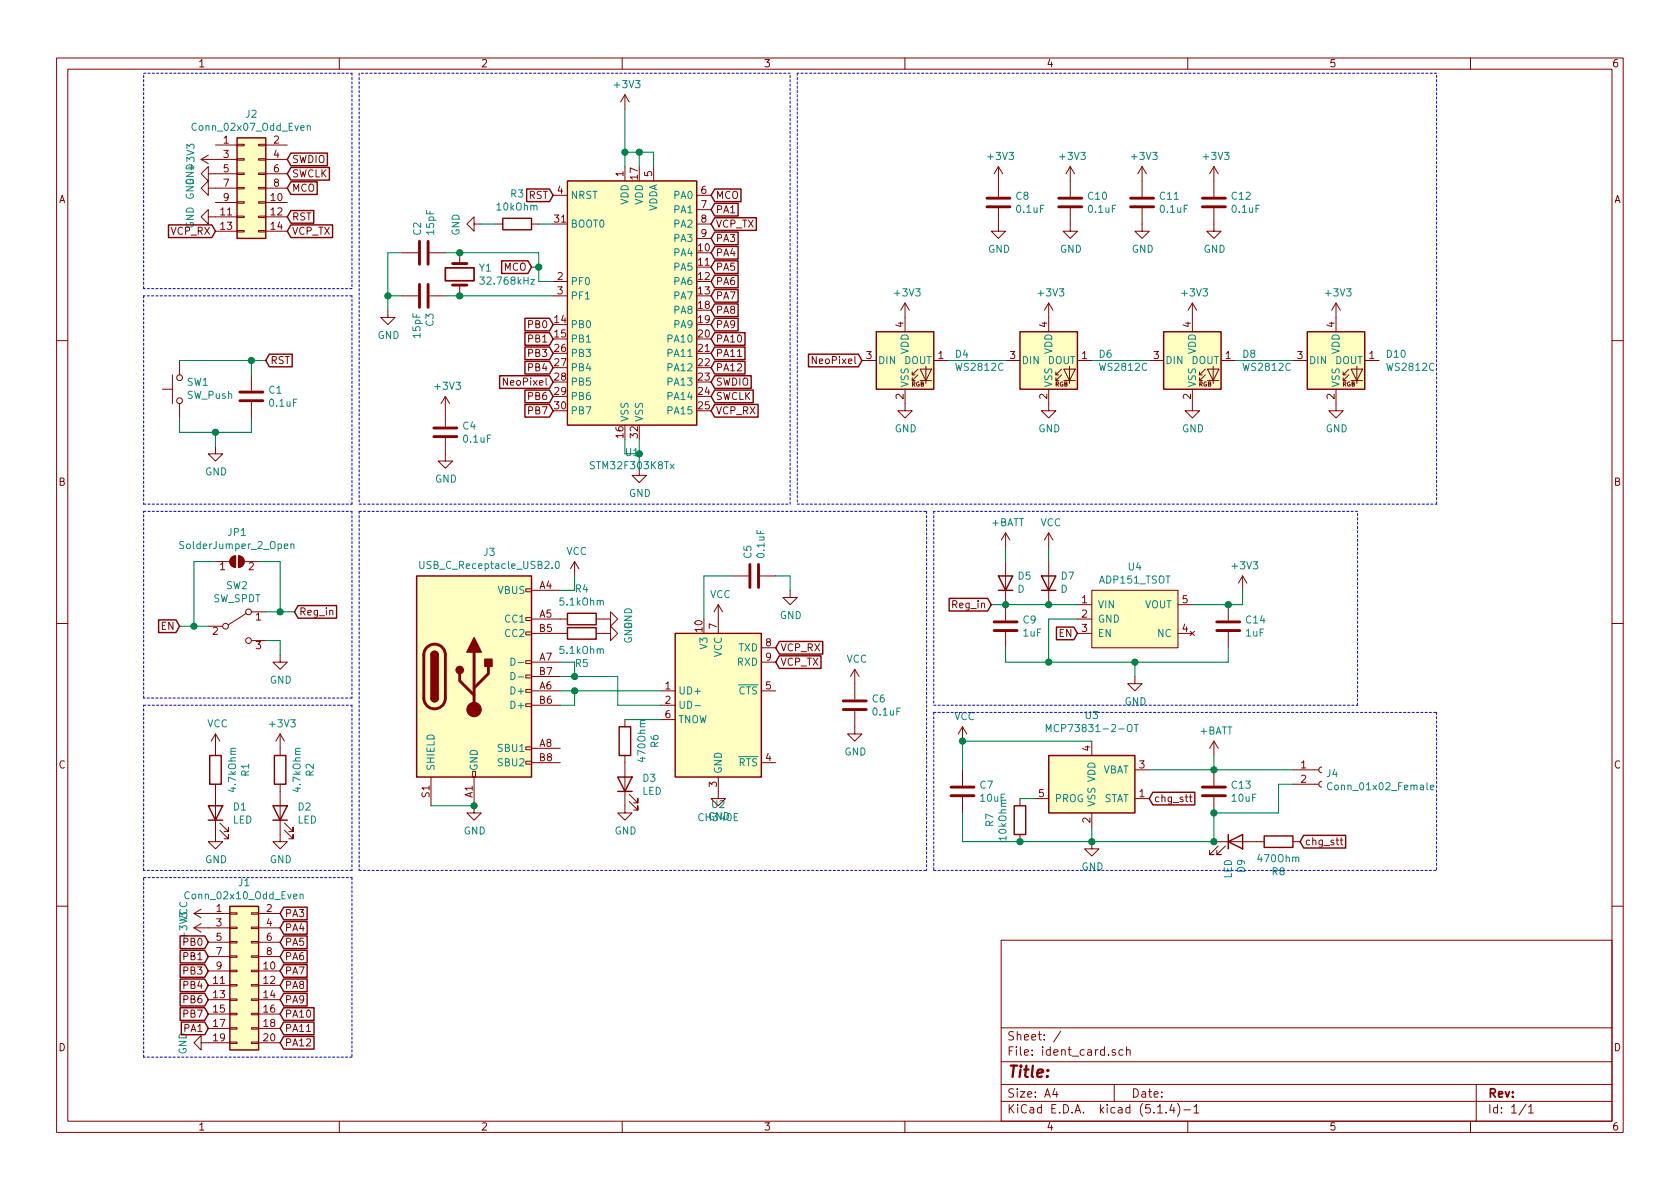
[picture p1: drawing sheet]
EESchema Schematic File Version 4
EELAYER 30 0
EELAYER END
$Descr A4 11693 8268
encoding utf-8
Sheet 1 1
Title ""
Date ""
Rev ""
Comp ""
Comment1 ""
Comment2 ""
Comment3 ""
Comment4 ""
$EndDescr
$Comp
L MCU_ST_STM32F3:STM32F303K8Tx U1
U 1 1
P 4450 2050
F 0 "U1" H 4400 961 50  0000 C CNN
F 1 "STM32F303K8Tx" H 4400 870 50  0000 C CNN
F 2 "Package_QFP:LQFP-32_7x7mm_P0.8mm" H 3950 1150 50  0001 R CNN
F 3 "http://www.st.com/st-web-ui/static/active/en/resource/technical/document/datasheet/DM00092070.pdf" H 4450 2050 50  0001 C CNN
	1    4450 2050
	1    0    0    -1  
$EndComp
Wire Wire Line
	4350 3050 4350 3150
Wire Wire Line
	4350 3150 4450 3150
Wire Wire Line
	4450 3150 4450 3050
Wire Wire Line
	4450 3150 4450 3250
Connection ~ 4450 3150
$Comp
L power:GND #PWR024
U 1 1
P 4450 3250
F 0 "#PWR024" H 4450 3000 50  0001 C CNN
F 1 "GND" H 4455 3077 50  0000 C CNN
F 2 "" H 4450 3250 50  0001 C CNN
F 3 "" H 4450 3250 50  0001 C CNN
	1    4450 3250
	1    0    0    -1  
$EndComp
$Comp
L Device:Crystal Y1
U 1 1
P 3200 1900
F 0 "Y1" V 3154 2031 50  0000 L CNN
F 1 "32.768kHz" V 3245 2031 50  0000 L CNN
F 2 "Crystal_additional:Crystal_SMD_SeikoEpson_FC135-2Pin_3.2x1.5mm" H 3200 1900 50  0001 C CNN
F 3 "~" H 3200 1900 50  0001 C CNN
	1    3200 1900
	0    1    1    0   
$EndComp
Wire Wire Line
	3850 1950 3750 1950
Wire Wire Line
	3750 1950 3750 1850
$Comp
L Device:C C3
U 1 1
P 2950 2050
F 0 "C3" H 3065 2096 50  0000 L CNN
F 1 "15pF" H 3065 2005 50  0000 L CNN
F 2 "Capacitor_SMD:C_0603_1608Metric" H 2988 1900 50  0001 C CNN
F 3 "~" H 2950 2050 50  0001 C CNN
	1    2950 2050
	0    1    1    0   
$EndComp
$Comp
L Device:C C2
U 1 1
P 2950 1750
F 0 "C2" H 3065 1796 50  0000 L CNN
F 1 "15pF" H 3065 1705 50  0000 L CNN
F 2 "Capacitor_SMD:C_0603_1608Metric" H 2988 1600 50  0001 C CNN
F 3 "~" H 2950 1750 50  0001 C CNN
	1    2950 1750
	0    -1   -1   0   
$EndComp
$Comp
L power:GND #PWR014
U 1 1
P 2700 2150
F 0 "#PWR014" H 2700 1900 50  0001 C CNN
F 1 "GND" H 2705 1977 50  0000 C CNN
F 2 "" H 2700 2150 50  0001 C CNN
F 3 "" H 2700 2150 50  0001 C CNN
	1    2700 2150
	1    0    0    -1  
$EndComp
Wire Wire Line
	3100 1750 3200 1750
Wire Wire Line
	2800 1750 2700 1750
Wire Wire Line
	2700 1750 2700 2050
Wire Wire Line
	2700 2050 2800 2050
Wire Wire Line
	2700 2050 2700 2150
Connection ~ 2700 2050
Connection ~ 3200 1750
Connection ~ 3200 2050
Wire Wire Line
	3200 2050 3100 2050
Wire Wire Line
	3200 2050 3850 2050
Wire Wire Line
	3200 1750 3750 1750
Wire Wire Line
	4350 1150 4350 1050
Wire Wire Line
	4350 1050 4450 1050
Wire Wire Line
	4450 1050 4450 1150
Wire Wire Line
	4550 1150 4550 1050
Wire Wire Line
	4550 1050 4450 1050
Connection ~ 4450 1050
Connection ~ 4350 1050
Wire Wire Line
	4350 750  4350 1050
$Comp
L power:+3V3 #PWR022
U 1 1
P 4350 750
F 0 "#PWR022" H 4350 600 50  0001 C CNN
F 1 "+3V3" H 4365 923 50  0000 C CNN
F 2 "" H 4350 750 50  0001 C CNN
F 3 "" H 4350 750 50  0001 C CNN
	1    4350 750 
	1    0    0    -1  
$EndComp
$Comp
L Device:R R3
U 1 1
P 3600 1550
F 0 "R3" V 3807 1550 50  0000 C CNN
F 1 "10kOhm" V 3716 1550 50  0000 C CNN
F 2 "Resistor_SMD:R_0603_1608Metric" V 3530 1550 50  0001 C CNN
F 3 "~" H 3600 1550 50  0001 C CNN
	1    3600 1550
	0    -1   -1   0   
$EndComp
Wire Wire Line
	3850 1550 3750 1550
$Comp
L power:GND #PWR018
U 1 1
P 3350 1550
F 0 "#PWR018" H 3350 1300 50  0001 C CNN
F 1 "GND" H 3355 1377 50  0000 C CNN
F 2 "" H 3350 1550 50  0001 C CNN
F 3 "" H 3350 1550 50  0001 C CNN
	1    3350 1550
	0    1    1    0   
$EndComp
Wire Wire Line
	3450 1550 3350 1550
Text GLabel 3850 1350 0    50   Input ~ 0
RST
Text GLabel 3700 1850 0    50   Input ~ 0
MCO
Text GLabel 4950 1350 2    50   Input ~ 0
MCO
Wire Wire Line
	3750 1850 3700 1850
Connection ~ 3750 1850
Wire Wire Line
	3750 1850 3750 1750
Text GLabel 4950 1550 2    50   Input ~ 0
VCP_TX
Text GLabel 4950 2850 2    50   Input ~ 0
VCP_RX
Text GLabel 4950 2650 2    50   Input ~ 0
SWDIO
Text GLabel 4950 2750 2    50   Input ~ 0
SWCLK
Text GLabel 3850 2650 0    50   Input ~ 0
NeoPixel
$Comp
L LED_additional:WS2812C D4
U 1 1
P 6300 2500
F 0 "D4" H 6644 2546 50  0000 L CNN
F 1 "WS2812C" H 6644 2455 50  0000 L CNN
F 2 "LED_additional:LED_2020Metric_WS2812C_2.0x2.0mm_P1.0mm" H 6350 2200 50  0001 L TNN
F 3 "https://cdn-shop.adafruit.com/datasheets/WS2812B.pdf" H 6400 2125 50  0001 L TNN
	1    6300 2500
	1    0    0    -1  
$EndComp
$Comp
L LED_additional:WS2812C D6
U 1 1
P 7300 2500
F 0 "D6" H 7644 2546 50  0000 L CNN
F 1 "WS2812C" H 7644 2455 50  0000 L CNN
F 2 "LED_additional:LED_2020Metric_WS2812C_2.0x2.0mm_P1.0mm" H 7350 2200 50  0001 L TNN
F 3 "https://cdn-shop.adafruit.com/datasheets/WS2812B.pdf" H 7400 2125 50  0001 L TNN
	1    7300 2500
	1    0    0    -1  
$EndComp
$Comp
L LED_additional:WS2812C D8
U 1 1
P 8300 2500
F 0 "D8" H 8644 2546 50  0000 L CNN
F 1 "WS2812C" H 8644 2455 50  0000 L CNN
F 2 "LED_additional:LED_2020Metric_WS2812C_2.0x2.0mm_P1.0mm" H 8350 2200 50  0001 L TNN
F 3 "https://cdn-shop.adafruit.com/datasheets/WS2812B.pdf" H 8400 2125 50  0001 L TNN
	1    8300 2500
	1    0    0    -1  
$EndComp
$Comp
L LED_additional:WS2812C D10
U 1 1
P 9300 2500
F 0 "D10" H 9644 2546 50  0000 L CNN
F 1 "WS2812C" H 9644 2455 50  0000 L CNN
F 2 "LED_additional:LED_2020Metric_WS2812C_2.0x2.0mm_P1.0mm" H 9350 2200 50  0001 L TNN
F 3 "https://cdn-shop.adafruit.com/datasheets/WS2812B.pdf" H 9400 2125 50  0001 L TNN
	1    9300 2500
	1    0    0    -1  
$EndComp
Wire Wire Line
	6600 2500 7000 2500
Wire Wire Line
	7600 2500 8000 2500
Wire Wire Line
	8600 2500 9000 2500
Text GLabel 6000 2500 0    50   Input ~ 0
NeoPixel
$Comp
L power:GND #PWR031
U 1 1
P 6300 2800
F 0 "#PWR031" H 6300 2550 50  0001 C CNN
F 1 "GND" H 6305 2627 50  0000 C CNN
F 2 "" H 6300 2800 50  0001 C CNN
F 3 "" H 6300 2800 50  0001 C CNN
	1    6300 2800
	1    0    0    -1  
$EndComp
$Comp
L power:GND #PWR037
U 1 1
P 7300 2800
F 0 "#PWR037" H 7300 2550 50  0001 C CNN
F 1 "GND" H 7305 2627 50  0000 C CNN
F 2 "" H 7300 2800 50  0001 C CNN
F 3 "" H 7300 2800 50  0001 C CNN
	1    7300 2800
	1    0    0    -1  
$EndComp
$Comp
L power:GND #PWR046
U 1 1
P 8300 2800
F 0 "#PWR046" H 8300 2550 50  0001 C CNN
F 1 "GND" H 8305 2627 50  0000 C CNN
F 2 "" H 8300 2800 50  0001 C CNN
F 3 "" H 8300 2800 50  0001 C CNN
	1    8300 2800
	1    0    0    -1  
$EndComp
$Comp
L power:GND #PWR052
U 1 1
P 9300 2800
F 0 "#PWR052" H 9300 2550 50  0001 C CNN
F 1 "GND" H 9305 2627 50  0000 C CNN
F 2 "" H 9300 2800 50  0001 C CNN
F 3 "" H 9300 2800 50  0001 C CNN
	1    9300 2800
	1    0    0    -1  
$EndComp
$Comp
L power:+3V3 #PWR030
U 1 1
P 6300 2200
F 0 "#PWR030" H 6300 2050 50  0001 C CNN
F 1 "+3V3" H 6315 2373 50  0000 C CNN
F 2 "" H 6300 2200 50  0001 C CNN
F 3 "" H 6300 2200 50  0001 C CNN
	1    6300 2200
	1    0    0    -1  
$EndComp
$Comp
L power:+3V3 #PWR036
U 1 1
P 7300 2200
F 0 "#PWR036" H 7300 2050 50  0001 C CNN
F 1 "+3V3" H 7315 2373 50  0000 C CNN
F 2 "" H 7300 2200 50  0001 C CNN
F 3 "" H 7300 2200 50  0001 C CNN
	1    7300 2200
	1    0    0    -1  
$EndComp
$Comp
L power:+3V3 #PWR045
U 1 1
P 8300 2200
F 0 "#PWR045" H 8300 2050 50  0001 C CNN
F 1 "+3V3" H 8315 2373 50  0000 C CNN
F 2 "" H 8300 2200 50  0001 C CNN
F 3 "" H 8300 2200 50  0001 C CNN
	1    8300 2200
	1    0    0    -1  
$EndComp
$Comp
L power:+3V3 #PWR051
U 1 1
P 9300 2200
F 0 "#PWR051" H 9300 2050 50  0001 C CNN
F 1 "+3V3" H 9315 2373 50  0000 C CNN
F 2 "" H 9300 2200 50  0001 C CNN
F 3 "" H 9300 2200 50  0001 C CNN
	1    9300 2200
	1    0    0    -1  
$EndComp
$Comp
L Connector_Generic:Conn_02x07_Odd_Even J2
U 1 1
P 1700 1300
F 0 "J2" H 1750 1817 50  0000 C CNN
F 1 "Conn_02x07_Odd_Even" H 1750 1726 50  0000 C CNN
F 2 "Connector_PinHeader_1.27mm:PinHeader_2x07_P1.27mm_Vertical_SMD" H 1700 1300 50  0001 C CNN
F 3 "~" H 1700 1300 50  0001 C CNN
	1    1700 1300
	1    0    0    -1  
$EndComp
$Comp
L power:+3V3 #PWR04
U 1 1
P 1500 1100
F 0 "#PWR04" H 1500 950 50  0001 C CNN
F 1 "+3V3" H 1515 1273 50  0000 C CNN
F 2 "" H 1500 1100 50  0001 C CNN
F 3 "" H 1500 1100 50  0001 C CNN
	1    1500 1100
	0    -1   -1   0   
$EndComp
$Comp
L power:GND #PWR05
U 1 1
P 1500 1200
F 0 "#PWR05" H 1500 950 50  0001 C CNN
F 1 "GND" H 1505 1027 50  0000 C CNN
F 2 "" H 1500 1200 50  0001 C CNN
F 3 "" H 1500 1200 50  0001 C CNN
	1    1500 1200
	0    1    1    0   
$EndComp
Text GLabel 2000 1500 2    50   Input ~ 0
RST
Text GLabel 2000 1300 2    50   Input ~ 0
MCO
Text GLabel 2000 1600 2    50   Input ~ 0
VCP_TX
Text GLabel 1500 1600 0    50   Input ~ 0
VCP_RX
Text GLabel 2000 1100 2    50   Input ~ 0
SWDIO
Text GLabel 2000 1200 2    50   Input ~ 0
SWCLK
$Comp
L power:GND #PWR06
U 1 1
P 1500 1300
F 0 "#PWR06" H 1500 1050 50  0001 C CNN
F 1 "GND" H 1505 1127 50  0000 C CNN
F 2 "" H 1500 1300 50  0001 C CNN
F 3 "" H 1500 1300 50  0001 C CNN
	1    1500 1300
	0    1    1    0   
$EndComp
$Comp
L power:GND #PWR07
U 1 1
P 1500 1500
F 0 "#PWR07" H 1500 1250 50  0001 C CNN
F 1 "GND" H 1505 1327 50  0000 C CNN
F 2 "" H 1500 1500 50  0001 C CNN
F 3 "" H 1500 1500 50  0001 C CNN
	1    1500 1500
	0    1    1    0   
$EndComp
$Comp
L Switch:SW_Push SW1
U 1 1
P 1250 2700
F 0 "SW1" V 1296 2652 50  0000 R CNN
F 1 "SW_Push" V 1205 2652 50  0000 R CNN
F 2 "Button_Switch_additional:TVAF06-A020B-R" H 1250 2900 50  0001 C CNN
F 3 "~" H 1250 2900 50  0001 C CNN
	1    1250 2700
	0    -1   -1   0   
$EndComp
$Comp
L Device:C C1
U 1 1
P 1750 2750
F 0 "C1" H 1865 2796 50  0000 L CNN
F 1 "0.1uF" H 1865 2705 50  0000 L CNN
F 2 "Capacitor_SMD:C_0603_1608Metric" H 1788 2600 50  0001 C CNN
F 3 "~" H 1750 2750 50  0001 C CNN
	1    1750 2750
	1    0    0    -1  
$EndComp
Wire Wire Line
	1250 2900 1250 3000
Wire Wire Line
	1250 3000 1500 3000
Wire Wire Line
	1750 3000 1750 2900
Wire Wire Line
	1500 3000 1500 3100
Connection ~ 1500 3000
Wire Wire Line
	1500 3000 1750 3000
Wire Wire Line
	1750 2600 1750 2500
$Comp
L power:GND #PWR08
U 1 1
P 1500 3100
F 0 "#PWR08" H 1500 2850 50  0001 C CNN
F 1 "GND" H 1505 2927 50  0000 C CNN
F 2 "" H 1500 3100 50  0001 C CNN
F 3 "" H 1500 3100 50  0001 C CNN
	1    1500 3100
	1    0    0    -1  
$EndComp
Text GLabel 1850 2500 2    50   Input ~ 0
RST
Wire Wire Line
	1850 2500 1750 2500
Connection ~ 1750 2500
Wire Wire Line
	1250 2500 1750 2500
$Comp
L Device:C C4
U 1 1
P 3100 3000
F 0 "C4" H 3215 3046 50  0000 L CNN
F 1 "0.1uF" H 3215 2955 50  0000 L CNN
F 2 "Capacitor_SMD:C_0603_1608Metric" H 3138 2850 50  0001 C CNN
F 3 "~" H 3100 3000 50  0001 C CNN
	1    3100 3000
	1    0    0    -1  
$EndComp
$Comp
L power:+3V3 #PWR015
U 1 1
P 3100 2850
F 0 "#PWR015" H 3100 2700 50  0001 C CNN
F 1 "+3V3" H 3115 3023 50  0000 C CNN
F 2 "" H 3100 2850 50  0001 C CNN
F 3 "" H 3100 2850 50  0001 C CNN
	1    3100 2850
	1    0    0    -1  
$EndComp
$Comp
L power:GND #PWR016
U 1 1
P 3100 3150
F 0 "#PWR016" H 3100 2900 50  0001 C CNN
F 1 "GND" H 3105 2977 50  0000 C CNN
F 2 "" H 3100 3150 50  0001 C CNN
F 3 "" H 3100 3150 50  0001 C CNN
	1    3100 3150
	1    0    0    -1  
$EndComp
$Comp
L Device:C C8
U 1 1
P 6950 1400
F 0 "C8" H 7065 1446 50  0000 L CNN
F 1 "0.1uF" H 7065 1355 50  0000 L CNN
F 2 "Capacitor_SMD:C_0603_1608Metric" H 6988 1250 50  0001 C CNN
F 3 "~" H 6950 1400 50  0001 C CNN
	1    6950 1400
	1    0    0    -1  
$EndComp
$Comp
L power:+3V3 #PWR033
U 1 1
P 6950 1250
F 0 "#PWR033" H 6950 1100 50  0001 C CNN
F 1 "+3V3" H 6965 1423 50  0000 C CNN
F 2 "" H 6950 1250 50  0001 C CNN
F 3 "" H 6950 1250 50  0001 C CNN
	1    6950 1250
	1    0    0    -1  
$EndComp
$Comp
L power:GND #PWR034
U 1 1
P 6950 1550
F 0 "#PWR034" H 6950 1300 50  0001 C CNN
F 1 "GND" H 6955 1377 50  0000 C CNN
F 2 "" H 6950 1550 50  0001 C CNN
F 3 "" H 6950 1550 50  0001 C CNN
	1    6950 1550
	1    0    0    -1  
$EndComp
$Comp
L Device:C C10
U 1 1
P 7450 1400
F 0 "C10" H 7565 1446 50  0000 L CNN
F 1 "0.1uF" H 7565 1355 50  0000 L CNN
F 2 "Capacitor_SMD:C_0603_1608Metric" H 7488 1250 50  0001 C CNN
F 3 "~" H 7450 1400 50  0001 C CNN
	1    7450 1400
	1    0    0    -1  
$EndComp
$Comp
L power:+3V3 #PWR039
U 1 1
P 7450 1250
F 0 "#PWR039" H 7450 1100 50  0001 C CNN
F 1 "+3V3" H 7465 1423 50  0000 C CNN
F 2 "" H 7450 1250 50  0001 C CNN
F 3 "" H 7450 1250 50  0001 C CNN
	1    7450 1250
	1    0    0    -1  
$EndComp
$Comp
L power:GND #PWR040
U 1 1
P 7450 1550
F 0 "#PWR040" H 7450 1300 50  0001 C CNN
F 1 "GND" H 7455 1377 50  0000 C CNN
F 2 "" H 7450 1550 50  0001 C CNN
F 3 "" H 7450 1550 50  0001 C CNN
	1    7450 1550
	1    0    0    -1  
$EndComp
$Comp
L Device:C C11
U 1 1
P 7950 1400
F 0 "C11" H 8065 1446 50  0000 L CNN
F 1 "0.1uF" H 8065 1355 50  0000 L CNN
F 2 "Capacitor_SMD:C_0603_1608Metric" H 7988 1250 50  0001 C CNN
F 3 "~" H 7950 1400 50  0001 C CNN
	1    7950 1400
	1    0    0    -1  
$EndComp
$Comp
L power:+3V3 #PWR043
U 1 1
P 7950 1250
F 0 "#PWR043" H 7950 1100 50  0001 C CNN
F 1 "+3V3" H 7965 1423 50  0000 C CNN
F 2 "" H 7950 1250 50  0001 C CNN
F 3 "" H 7950 1250 50  0001 C CNN
	1    7950 1250
	1    0    0    -1  
$EndComp
$Comp
L power:GND #PWR044
U 1 1
P 7950 1550
F 0 "#PWR044" H 7950 1300 50  0001 C CNN
F 1 "GND" H 7955 1377 50  0000 C CNN
F 2 "" H 7950 1550 50  0001 C CNN
F 3 "" H 7950 1550 50  0001 C CNN
	1    7950 1550
	1    0    0    -1  
$EndComp
$Comp
L Device:C C12
U 1 1
P 8450 1400
F 0 "C12" H 8565 1446 50  0000 L CNN
F 1 "0.1uF" H 8565 1355 50  0000 L CNN
F 2 "Capacitor_SMD:C_0603_1608Metric" H 8488 1250 50  0001 C CNN
F 3 "~" H 8450 1400 50  0001 C CNN
	1    8450 1400
	1    0    0    -1  
$EndComp
$Comp
L power:+3V3 #PWR047
U 1 1
P 8450 1250
F 0 "#PWR047" H 8450 1100 50  0001 C CNN
F 1 "+3V3" H 8465 1423 50  0000 C CNN
F 2 "" H 8450 1250 50  0001 C CNN
F 3 "" H 8450 1250 50  0001 C CNN
	1    8450 1250
	1    0    0    -1  
$EndComp
$Comp
L power:GND #PWR048
U 1 1
P 8450 1550
F 0 "#PWR048" H 8450 1300 50  0001 C CNN
F 1 "GND" H 8455 1377 50  0000 C CNN
F 2 "" H 8450 1550 50  0001 C CNN
F 3 "" H 8450 1550 50  0001 C CNN
	1    8450 1550
	1    0    0    -1  
$EndComp
$Comp
L Interface_USB:CH340E U2
U 1 1
P 5000 4900
F 0 "U2" H 5000 4211 50  0000 C CNN
F 1 "CH340E" H 5000 4120 50  0000 C CNN
F 2 "Package_SO:MSOP-10_3x3mm_P0.5mm" H 5050 4350 50  0001 L CNN
F 3 "https://www.mpja.com/download/35227cpdata.pdf" H 4650 5700 50  0001 C CNN
	1    5000 4900
	1    0    0    -1  
$EndComp
Text GLabel 5400 4600 2    50   Input ~ 0
VCP_TX
Text GLabel 5400 4500 2    50   Input ~ 0
VCP_RX
$Comp
L Connector:USB_C_Receptacle_USB2.0 J3
U 1 1
P 3300 4700
F 0 "J3" H 3407 5567 50  0000 C CNN
F 1 "USB_C_Receptacle_USB2.0" H 3407 5476 50  0000 C CNN
F 2 "Connector_USB:USB_C_Receptacle_HRO_TYPE-C-31-M-12" H 3450 4700 50  0001 C CNN
F 3 "https://www.usb.org/sites/default/files/documents/usb_type-c.zip" H 3450 4700 50  0001 C CNN
	1    3300 4700
	1    0    0    -1  
$EndComp
Wire Wire Line
	3900 4800 4000 4800
Wire Wire Line
	4000 4800 4000 4900
Wire Wire Line
	4000 4900 3900 4900
Wire Wire Line
	3900 4600 4000 4600
Wire Wire Line
	4000 4600 4000 4700
Wire Wire Line
	4000 4700 3900 4700
Connection ~ 4000 4700
Connection ~ 4000 4800
$Comp
L Device:R R4
U 1 1
P 4050 4300
F 0 "R4" V 4257 4300 50  0000 C CNN
F 1 "5.1kOhm" V 4166 4300 50  0000 C CNN
F 2 "Resistor_SMD:R_0603_1608Metric" V 3980 4300 50  0001 C CNN
F 3 "~" H 4050 4300 50  0001 C CNN
	1    4050 4300
	0    -1   -1   0   
$EndComp
$Comp
L power:GND #PWR020
U 1 1
P 4200 4300
F 0 "#PWR020" H 4200 4050 50  0001 C CNN
F 1 "GND" H 4205 4127 50  0000 C CNN
F 2 "" H 4200 4300 50  0001 C CNN
F 3 "" H 4200 4300 50  0001 C CNN
	1    4200 4300
	0    -1   -1   0   
$EndComp
$Comp
L Device:R R5
U 1 1
P 4050 4400
F 0 "R5" V 4257 4400 50  0000 C CNN
F 1 "5.1kOhm" V 4166 4400 50  0000 C CNN
F 2 "Resistor_SMD:R_0603_1608Metric" V 3980 4400 50  0001 C CNN
F 3 "~" H 4050 4400 50  0001 C CNN
	1    4050 4400
	0    1    1    0   
$EndComp
$Comp
L power:GND #PWR021
U 1 1
P 4200 4400
F 0 "#PWR021" H 4200 4150 50  0001 C CNN
F 1 "GND" H 4205 4227 50  0000 C CNN
F 2 "" H 4200 4400 50  0001 C CNN
F 3 "" H 4200 4400 50  0001 C CNN
	1    4200 4400
	0    -1   -1   0   
$EndComp
Wire Wire Line
	3900 4100 4000 4100
Wire Wire Line
	4000 4100 4000 4000
$Comp
L power:VCC #PWR019
U 1 1
P 4000 4000
F 0 "#PWR019" H 4000 3850 50  0001 C CNN
F 1 "VCC" H 4015 4173 50  0000 C CNN
F 2 "" H 4000 4000 50  0001 C CNN
F 3 "" H 4000 4000 50  0001 C CNN
	1    4000 4000
	1    0    0    -1  
$EndComp
$Comp
L power:GND #PWR026
U 1 1
P 5000 5500
F 0 "#PWR026" H 5000 5250 50  0001 C CNN
F 1 "GND" H 5005 5327 50  0000 C CNN
F 2 "" H 5000 5500 50  0001 C CNN
F 3 "" H 5000 5500 50  0001 C CNN
	1    5000 5500
	1    0    0    -1  
$EndComp
$Comp
L power:GND #PWR017
U 1 1
P 3300 5600
F 0 "#PWR017" H 3300 5350 50  0001 C CNN
F 1 "GND" H 3305 5427 50  0000 C CNN
F 2 "" H 3300 5600 50  0001 C CNN
F 3 "" H 3300 5600 50  0001 C CNN
	1    3300 5600
	1    0    0    -1  
$EndComp
Wire Wire Line
	4000 4800 4600 4800
Wire Wire Line
	4300 4700 4300 4900
Wire Wire Line
	4300 4900 4600 4900
Wire Wire Line
	4000 4700 4300 4700
$Comp
L Device:C C6
U 1 1
P 5950 4900
F 0 "C6" H 6065 4946 50  0000 L CNN
F 1 "0.1uF" H 6065 4855 50  0000 L CNN
F 2 "Capacitor_SMD:C_0603_1608Metric" H 5988 4750 50  0001 C CNN
F 3 "~" H 5950 4900 50  0001 C CNN
	1    5950 4900
	1    0    0    -1  
$EndComp
$Comp
L power:GND #PWR029
U 1 1
P 5950 5050
F 0 "#PWR029" H 5950 4800 50  0001 C CNN
F 1 "GND" H 5955 4877 50  0000 C CNN
F 2 "" H 5950 5050 50  0001 C CNN
F 3 "" H 5950 5050 50  0001 C CNN
	1    5950 5050
	1    0    0    -1  
$EndComp
$Comp
L power:VCC #PWR028
U 1 1
P 5950 4750
F 0 "#PWR028" H 5950 4600 50  0001 C CNN
F 1 "VCC" H 5965 4923 50  0000 C CNN
F 2 "" H 5950 4750 50  0001 C CNN
F 3 "" H 5950 4750 50  0001 C CNN
	1    5950 4750
	1    0    0    -1  
$EndComp
$Comp
L power:VCC #PWR025
U 1 1
P 5000 4300
F 0 "#PWR025" H 5000 4150 50  0001 C CNN
F 1 "VCC" H 5015 4473 50  0000 C CNN
F 2 "" H 5000 4300 50  0001 C CNN
F 3 "" H 5000 4300 50  0001 C CNN
	1    5000 4300
	1    0    0    -1  
$EndComp
$Comp
L Device:C C5
U 1 1
P 5250 4000
F 0 "C5" H 5365 4046 50  0000 L CNN
F 1 "0.1uF" H 5365 3955 50  0000 L CNN
F 2 "Capacitor_SMD:C_0603_1608Metric" H 5288 3850 50  0001 C CNN
F 3 "~" H 5250 4000 50  0001 C CNN
	1    5250 4000
	0    -1   -1   0   
$EndComp
Wire Wire Line
	4900 4300 4900 4000
Wire Wire Line
	4900 4000 5100 4000
Wire Wire Line
	5400 4000 5500 4000
Wire Wire Line
	5500 4000 5500 4100
$Comp
L power:GND #PWR027
U 1 1
P 5500 4100
F 0 "#PWR027" H 5500 3850 50  0001 C CNN
F 1 "GND" H 5505 3927 50  0000 C CNN
F 2 "" H 5500 4100 50  0001 C CNN
F 3 "" H 5500 4100 50  0001 C CNN
	1    5500 4100
	1    0    0    -1  
$EndComp
Wire Notes Line
	2500 500  2500 3500
Wire Notes Line
	2500 3500 5500 3500
Wire Notes Line
	5500 3500 5500 500 
Wire Notes Line
	5500 500  2500 500 
Wire Notes Line
	2450 3500 2450 2050
Wire Notes Line
	2450 2050 1000 2050
Wire Notes Line
	1000 2050 1000 3500
Wire Notes Line
	1000 3500 2450 3500
Wire Notes Line
	2450 500  2450 2000
Wire Notes Line
	2450 2000 1000 2000
Wire Notes Line
	1000 2000 1000 500 
Wire Notes Line
	1000 500  2450 500 
Wire Notes Line
	2500 3550 2500 6050
Wire Notes Line
	5550 500  5550 3500
Wire Notes Line
	5550 3500 10000 3500
Wire Notes Line
	10000 3500 10000 500 
Wire Notes Line
	10000 500  5550 500 
$Comp
L Device:LED D3
U 1 1
P 4350 5450
F 0 "D3" V 4389 5332 50  0000 R CNN
F 1 "LED" V 4298 5332 50  0000 R CNN
F 2 "LED_SMD:LED_0603_1608Metric" H 4350 5450 50  0001 C CNN
F 3 "~" H 4350 5450 50  0001 C CNN
	1    4350 5450
	0    -1   -1   0   
$EndComp
$Comp
L Device:R R6
U 1 1
P 4350 5150
F 0 "R6" V 4557 5150 50  0000 C CNN
F 1 "470Ohm" V 4466 5150 50  0000 C CNN
F 2 "Resistor_SMD:R_0603_1608Metric" V 4280 5150 50  0001 C CNN
F 3 "~" H 4350 5150 50  0001 C CNN
	1    4350 5150
	1    0    0    -1  
$EndComp
$Comp
L power:GND #PWR023
U 1 1
P 4350 5600
F 0 "#PWR023" H 4350 5350 50  0001 C CNN
F 1 "GND" H 4355 5427 50  0000 C CNN
F 2 "" H 4350 5600 50  0001 C CNN
F 3 "" H 4350 5600 50  0001 C CNN
	1    4350 5600
	1    0    0    -1  
$EndComp
Wire Wire Line
	4600 5000 4350 5000
$Comp
L AnalogDevices:ADP151_TSOT U4
U 1 1
P 7900 4300
F 0 "U4" H 7900 4665 50  0000 C CNN
F 1 "ADP151_TSOT" H 7900 4574 50  0000 C CNN
F 2 "Package_TO_SOT_SMD:TSOT-23-5" H 7900 4550 50  0001 C CNN
F 3 "https://akizukidenshi.com/download/ds/analog/ADP151_jp.pdf" H 7900 4550 50  0001 C CNN
	1    7900 4300
	1    0    0    -1  
$EndComp
$Comp
L Device:D D5
U 1 1
P 7000 4050
F 0 "D5" V 7046 3970 50  0000 R CNN
F 1 "D" V 6955 3970 50  0000 R CNN
F 2 "Diode_SMD:D_SOD-123F" H 7000 4050 50  0001 C CNN
F 3 "~" H 7000 4050 50  0001 C CNN
	1    7000 4050
	0    -1   -1   0   
$EndComp
$Comp
L Device:D D7
U 1 1
P 7300 4050
F 0 "D7" V 7346 3970 50  0000 R CNN
F 1 "D" V 7255 3970 50  0000 R CNN
F 2 "Diode_SMD:D_SOD-123F" H 7300 4050 50  0001 C CNN
F 3 "~" H 7300 4050 50  0001 C CNN
	1    7300 4050
	0    -1   -1   0   
$EndComp
Wire Wire Line
	7300 3800 7300 3900
Wire Wire Line
	7300 4200 7000 4200
Connection ~ 7000 4200
Wire Wire Line
	7000 4200 6900 4200
Wire Wire Line
	7000 3900 7000 3800
$Comp
L power:+BATT #PWR035
U 1 1
P 7000 3800
F 0 "#PWR035" H 7000 3650 50  0001 C CNN
F 1 "+BATT" H 7015 3973 50  0000 C CNN
F 2 "" H 7000 3800 50  0001 C CNN
F 3 "" H 7000 3800 50  0001 C CNN
	1    7000 3800
	1    0    0    -1  
$EndComp
Text GLabel 6900 4200 0    50   Input ~ 0
Reg_in
$Comp
L Battery_Management:MCP73831-2-OT U3
U 1 1
P 7600 5450
F 0 "U3" H 7600 5931 50  0000 C CNN
F 1 "MCP73831-2-OT" H 7600 5840 50  0000 C CNN
F 2 "Package_TO_SOT_SMD:SOT-23-5" H 7650 5200 50  0001 L CIN
F 3 "http://ww1.microchip.com/downloads/en/DeviceDoc/20001984g.pdf" H 7450 5400 50  0001 C CNN
	1    7600 5450
	1    0    0    -1  
$EndComp
$Comp
L power:VCC #PWR032
U 1 1
P 6700 5150
F 0 "#PWR032" H 6700 5000 50  0001 C CNN
F 1 "VCC" H 6715 5323 50  0000 C CNN
F 2 "" H 6700 5150 50  0001 C CNN
F 3 "" H 6700 5150 50  0001 C CNN
	1    6700 5150
	1    0    0    -1  
$EndComp
$Comp
L power:GND #PWR042
U 1 1
P 7900 4700
F 0 "#PWR042" H 7900 4450 50  0001 C CNN
F 1 "GND" H 7905 4527 50  0000 C CNN
F 2 "" H 7900 4700 50  0001 C CNN
F 3 "" H 7900 4700 50  0001 C CNN
	1    7900 4700
	1    0    0    -1  
$EndComp
$Comp
L power:VCC #PWR038
U 1 1
P 7300 3800
F 0 "#PWR038" H 7300 3650 50  0001 C CNN
F 1 "VCC" H 7315 3973 50  0000 C CNN
F 2 "" H 7300 3800 50  0001 C CNN
F 3 "" H 7300 3800 50  0001 C CNN
	1    7300 3800
	1    0    0    -1  
$EndComp
Text GLabel 7500 4400 0    50   Input ~ 0
EN
$Comp
L Device:C C9
U 1 1
P 7000 4350
F 0 "C9" H 7115 4396 50  0000 L CNN
F 1 "1uF" H 7115 4305 50  0000 L CNN
F 2 "Capacitor_SMD:C_0603_1608Metric" H 7038 4200 50  0001 C CNN
F 3 "~" H 7000 4350 50  0001 C CNN
	1    7000 4350
	1    0    0    -1  
$EndComp
Wire Wire Line
	7000 4500 7000 4600
Wire Wire Line
	7000 4600 7300 4600
Wire Wire Line
	7900 4600 7900 4700
Wire Wire Line
	7900 4600 8550 4600
Wire Wire Line
	8550 4600 8550 4500
Connection ~ 7900 4600
$Comp
L Device:C C14
U 1 1
P 8550 4350
F 0 "C14" H 8665 4396 50  0000 L CNN
F 1 "1uF" H 8665 4305 50  0000 L CNN
F 2 "Capacitor_SMD:C_0603_1608Metric" H 8588 4200 50  0001 C CNN
F 3 "~" H 8550 4350 50  0001 C CNN
	1    8550 4350
	1    0    0    -1  
$EndComp
Wire Wire Line
	8300 4200 8550 4200
Wire Wire Line
	8550 4200 8650 4200
Wire Wire Line
	8650 4200 8650 4100
Connection ~ 8550 4200
$Comp
L power:+3V3 #PWR050
U 1 1
P 8650 4100
F 0 "#PWR050" H 8650 3950 50  0001 C CNN
F 1 "+3V3" H 8665 4273 50  0000 C CNN
F 2 "" H 8650 4100 50  0001 C CNN
F 3 "" H 8650 4100 50  0001 C CNN
	1    8650 4100
	1    0    0    -1  
$EndComp
Wire Wire Line
	7300 4200 7500 4200
Connection ~ 7300 4200
Wire Wire Line
	7500 4300 7300 4300
Wire Wire Line
	7300 4300 7300 4600
Connection ~ 7300 4600
Wire Wire Line
	7300 4600 7900 4600
$Comp
L Device:R R7
U 1 1
P 7100 5700
F 0 "R7" V 7307 5700 50  0000 C CNN
F 1 "10kOhm" V 7216 5700 50  0000 C CNN
F 2 "Resistor_SMD:R_0603_1608Metric" V 7030 5700 50  0001 C CNN
F 3 "~" H 7100 5700 50  0001 C CNN
	1    7100 5700
	-1   0    0    1   
$EndComp
Wire Wire Line
	7200 5550 7100 5550
$Comp
L Device:C C7
U 1 1
P 6700 5500
F 0 "C7" H 6815 5546 50  0000 L CNN
F 1 "10uF" H 6815 5455 50  0000 L CNN
F 2 "Capacitor_SMD:C_0805_2012Metric" H 6738 5350 50  0001 C CNN
F 3 "~" H 6700 5500 50  0001 C CNN
	1    6700 5500
	1    0    0    -1  
$EndComp
Wire Wire Line
	7600 5150 6700 5150
Wire Wire Line
	6700 5150 6700 5350
Wire Wire Line
	6700 5650 6700 5850
Wire Wire Line
	6700 5850 7100 5850
Wire Wire Line
	7100 5850 7600 5850
Wire Wire Line
	7600 5850 7600 5750
Connection ~ 7100 5850
$Comp
L Device:C C13
U 1 1
P 8450 5500
F 0 "C13" H 8565 5546 50  0000 L CNN
F 1 "10uF" H 8565 5455 50  0000 L CNN
F 2 "Capacitor_SMD:C_0805_2012Metric" H 8488 5350 50  0001 C CNN
F 3 "~" H 8450 5500 50  0001 C CNN
	1    8450 5500
	1    0    0    -1  
$EndComp
Text GLabel 8000 5550 2    50   Input ~ 0
chg_stt
Wire Wire Line
	8450 5350 8000 5350
Wire Wire Line
	7600 5850 8450 5850
Wire Wire Line
	8450 5850 8450 5650
Connection ~ 7600 5850
Connection ~ 6700 5150
Connection ~ 8450 5350
Wire Wire Line
	8450 5650 8900 5650
Wire Wire Line
	8900 5650 8900 5450
Wire Wire Line
	8900 5450 9000 5450
Connection ~ 8450 5650
Wire Wire Line
	8450 5350 9000 5350
$Comp
L power:+BATT #PWR049
U 1 1
P 8450 5250
F 0 "#PWR049" H 8450 5100 50  0001 C CNN
F 1 "+BATT" H 8465 5423 50  0000 C CNN
F 2 "" H 8450 5250 50  0001 C CNN
F 3 "" H 8450 5250 50  0001 C CNN
	1    8450 5250
	1    0    0    -1  
$EndComp
Wire Wire Line
	8450 5250 8450 5350
$Comp
L power:GND #PWR041
U 1 1
P 7600 5850
F 0 "#PWR041" H 7600 5600 50  0001 C CNN
F 1 "GND" H 7605 5677 50  0000 C CNN
F 2 "" H 7600 5850 50  0001 C CNN
F 3 "" H 7600 5850 50  0001 C CNN
	1    7600 5850
	1    0    0    -1  
$EndComp
$Comp
L Connector:Conn_01x02_Female J4
U 1 1
P 9200 5350
F 0 "J4" H 9228 5326 50  0000 L CNN
F 1 "Conn_01x02_Female" H 9228 5235 50  0000 L CNN
F 2 "Connector_JST:JST_XA_S02B-XASK-1N-BN_1x02_P2.50mm_Horizontal" H 9200 5350 50  0001 C CNN
F 3 "~" H 9200 5350 50  0001 C CNN
	1    9200 5350
	1    0    0    -1  
$EndComp
Wire Notes Line
	6500 3550 6500 4900
Wire Notes Line
	6500 4900 9450 4900
Wire Notes Line
	9450 4900 9450 3550
Wire Notes Line
	9450 3550 6500 3550
Wire Notes Line
	6500 4950 6500 6050
Wire Notes Line
	10000 4950 10000 6050
Wire Notes Line
	6500 6050 10000 6050
Wire Notes Line
	6500 4950 10000 4950
Wire Notes Line
	2500 6050 6450 6050
Wire Notes Line
	6450 3550 6450 6050
$Comp
L Device:LED D9
U 1 1
P 8600 5850
F 0 "D9" V 8639 5732 50  0000 R CNN
F 1 "LED" V 8548 5732 50  0000 R CNN
F 2 "LED_SMD:LED_0603_1608Metric" H 8600 5850 50  0001 C CNN
F 3 "~" H 8600 5850 50  0001 C CNN
	1    8600 5850
	1    0    0    -1  
$EndComp
$Comp
L Device:R R8
U 1 1
P 8900 5850
F 0 "R8" V 9107 5850 50  0000 C CNN
F 1 "470Ohm" V 9016 5850 50  0000 C CNN
F 2 "Resistor_SMD:R_0603_1608Metric" V 8830 5850 50  0001 C CNN
F 3 "~" H 8900 5850 50  0001 C CNN
	1    8900 5850
	0    1    1    0   
$EndComp
Connection ~ 8450 5850
Text GLabel 9050 5850 2    50   Input ~ 0
chg_stt
$Comp
L Device:LED D1
U 1 1
P 1500 5650
F 0 "D1" V 1539 5532 50  0000 R CNN
F 1 "LED" V 1448 5532 50  0000 R CNN
F 2 "LED_SMD:LED_0603_1608Metric" H 1500 5650 50  0001 C CNN
F 3 "~" H 1500 5650 50  0001 C CNN
	1    1500 5650
	0    -1   -1   0   
$EndComp
$Comp
L Device:R R1
U 1 1
P 1500 5350
F 0 "R1" V 1707 5350 50  0000 C CNN
F 1 "4.7kOhm" V 1616 5350 50  0000 C CNN
F 2 "Resistor_SMD:R_0603_1608Metric" V 1430 5350 50  0001 C CNN
F 3 "~" H 1500 5350 50  0001 C CNN
	1    1500 5350
	1    0    0    -1  
$EndComp
$Comp
L power:GND #PWR010
U 1 1
P 1500 5800
F 0 "#PWR010" H 1500 5550 50  0001 C CNN
F 1 "GND" H 1505 5627 50  0000 C CNN
F 2 "" H 1500 5800 50  0001 C CNN
F 3 "" H 1500 5800 50  0001 C CNN
	1    1500 5800
	1    0    0    -1  
$EndComp
$Comp
L Device:LED D2
U 1 1
P 1950 5650
F 0 "D2" V 1989 5532 50  0000 R CNN
F 1 "LED" V 1898 5532 50  0000 R CNN
F 2 "LED_SMD:LED_0603_1608Metric" H 1950 5650 50  0001 C CNN
F 3 "~" H 1950 5650 50  0001 C CNN
	1    1950 5650
	0    -1   -1   0   
$EndComp
$Comp
L Device:R R2
U 1 1
P 1950 5350
F 0 "R2" V 2157 5350 50  0000 C CNN
F 1 "4.7kOhm" V 2066 5350 50  0000 C CNN
F 2 "Resistor_SMD:R_0603_1608Metric" V 1880 5350 50  0001 C CNN
F 3 "~" H 1950 5350 50  0001 C CNN
	1    1950 5350
	1    0    0    -1  
$EndComp
$Comp
L power:GND #PWR013
U 1 1
P 1950 5800
F 0 "#PWR013" H 1950 5550 50  0001 C CNN
F 1 "GND" H 1955 5627 50  0000 C CNN
F 2 "" H 1950 5800 50  0001 C CNN
F 3 "" H 1950 5800 50  0001 C CNN
	1    1950 5800
	1    0    0    -1  
$EndComp
$Comp
L power:VCC #PWR09
U 1 1
P 1500 5200
F 0 "#PWR09" H 1500 5050 50  0001 C CNN
F 1 "VCC" H 1515 5373 50  0000 C CNN
F 2 "" H 1500 5200 50  0001 C CNN
F 3 "" H 1500 5200 50  0001 C CNN
	1    1500 5200
	1    0    0    -1  
$EndComp
$Comp
L power:+3V3 #PWR012
U 1 1
P 1950 5200
F 0 "#PWR012" H 1950 5050 50  0001 C CNN
F 1 "+3V3" H 1965 5373 50  0000 C CNN
F 2 "" H 1950 5200 50  0001 C CNN
F 3 "" H 1950 5200 50  0001 C CNN
	1    1950 5200
	1    0    0    -1  
$EndComp
Wire Notes Line
	2450 4900 2450 6050
Wire Notes Line
	2450 6050 1000 6050
Wire Notes Line
	1000 6050 1000 4900
Wire Notes Line
	1000 4900 2450 4900
Wire Notes Line
	2500 3550 6450 3550
$Comp
L Switch:SW_SPDT SW2
U 1 1
P 1650 4350
F 0 "SW2" H 1650 4635 50  0000 C CNN
F 1 "SW_SPDT" H 1650 4544 50  0000 C CNN
F 2 "Button_Switch_additional:IS-1245T-G" H 1650 4350 50  0001 C CNN
F 3 "~" H 1650 4350 50  0001 C CNN
	1    1650 4350
	1    0    0    -1  
$EndComp
Text GLabel 1250 4350 0    50   Input ~ 0
EN
Text GLabel 2050 4250 2    50   Input ~ 0
Reg_in
Wire Wire Line
	1850 4450 1950 4450
Wire Wire Line
	1950 4450 1950 4550
$Comp
L power:GND #PWR011
U 1 1
P 1950 4550
F 0 "#PWR011" H 1950 4300 50  0001 C CNN
F 1 "GND" H 1955 4377 50  0000 C CNN
F 2 "" H 1950 4550 50  0001 C CNN
F 3 "" H 1950 4550 50  0001 C CNN
	1    1950 4550
	1    0    0    -1  
$EndComp
Wire Wire Line
	2050 4250 1950 4250
Wire Wire Line
	1250 4350 1350 4350
$Comp
L Jumper:SolderJumper_2_Open JP1
U 1 1
P 1650 3900
F 0 "JP1" H 1650 4105 50  0000 C CNN
F 1 "SolderJumper_2_Open" H 1650 4014 50  0000 C CNN
F 2 "Jumper:SolderJumper-2_P1.3mm_Open_TrianglePad1.0x1.5mm" H 1650 3900 50  0001 C CNN
F 3 "~" H 1650 3900 50  0001 C CNN
	1    1650 3900
	1    0    0    -1  
$EndComp
Wire Wire Line
	1350 4350 1350 3900
Wire Wire Line
	1350 3900 1500 3900
Connection ~ 1350 4350
Wire Wire Line
	1350 4350 1450 4350
Wire Wire Line
	1800 3900 1950 3900
Wire Wire Line
	1950 3900 1950 4250
Connection ~ 1950 4250
Wire Wire Line
	1950 4250 1850 4250
Wire Notes Line
	2450 3550 2450 4850
Wire Notes Line
	2450 4850 1000 4850
Wire Notes Line
	1000 4850 1000 3550
Wire Notes Line
	1000 3550 2450 3550
Text GLabel 4950 1450 2    50   Input ~ 0
PA1
Text GLabel 4950 1950 2    50   Input ~ 0
PA6
Text GLabel 4950 1650 2    50   Input ~ 0
PA3
Text GLabel 4950 1750 2    50   Input ~ 0
PA4
Text GLabel 4950 1850 2    50   Input ~ 0
PA5
Text GLabel 4950 2050 2    50   Input ~ 0
PA7
Text GLabel 4950 2150 2    50   Input ~ 0
PA8
Text GLabel 4950 2250 2    50   Input ~ 0
PA9
Text GLabel 4950 2350 2    50   Input ~ 0
PA10
Text GLabel 4950 2450 2    50   Input ~ 0
PA11
Text GLabel 4950 2550 2    50   Input ~ 0
PA12
Text GLabel 3850 2250 0    50   Input ~ 0
PB0
Text GLabel 3850 2350 0    50   Input ~ 0
PB1
Text GLabel 3850 2450 0    50   Input ~ 0
PB3
Text GLabel 3850 2550 0    50   Input ~ 0
PB4
Text GLabel 3850 2850 0    50   Input ~ 0
PB7
Text GLabel 3850 2750 0    50   Input ~ 0
PB6
Text GLabel 1950 6650 2    50   Input ~ 0
PA6
Text GLabel 1950 6350 2    50   Input ~ 0
PA3
Text GLabel 1950 6450 2    50   Input ~ 0
PA4
Text GLabel 1950 6550 2    50   Input ~ 0
PA5
Text GLabel 1950 6750 2    50   Input ~ 0
PA7
Text GLabel 1950 6850 2    50   Input ~ 0
PA8
Text GLabel 1950 6950 2    50   Input ~ 0
PA9
Text GLabel 1950 7050 2    50   Input ~ 0
PA10
Text GLabel 1950 7150 2    50   Input ~ 0
PA11
Text GLabel 1950 7250 2    50   Input ~ 0
PA12
Text GLabel 1450 6550 0    50   Input ~ 0
PB0
Text GLabel 1450 6650 0    50   Input ~ 0
PB1
Text GLabel 1450 6750 0    50   Input ~ 0
PB3
Text GLabel 1450 6850 0    50   Input ~ 0
PB4
Text GLabel 1450 7050 0    50   Input ~ 0
PB7
Text GLabel 1450 6950 0    50   Input ~ 0
PB6
Text GLabel 1450 7150 0    50   Input ~ 0
PA1
$Comp
L power:GND #PWR03
U 1 1
P 1450 7250
F 0 "#PWR03" H 1450 7000 50  0001 C CNN
F 1 "GND" H 1455 7077 50  0000 C CNN
F 2 "" H 1450 7250 50  0001 C CNN
F 3 "" H 1450 7250 50  0001 C CNN
	1    1450 7250
	0    1    1    0   
$EndComp
$Comp
L power:+3V3 #PWR02
U 1 1
P 1450 6450
F 0 "#PWR02" H 1450 6300 50  0001 C CNN
F 1 "+3V3" H 1465 6623 50  0000 C CNN
F 2 "" H 1450 6450 50  0001 C CNN
F 3 "" H 1450 6450 50  0001 C CNN
	1    1450 6450
	0    -1   -1   0   
$EndComp
$Comp
L power:VCC #PWR01
U 1 1
P 1450 6350
F 0 "#PWR01" H 1450 6200 50  0001 C CNN
F 1 "VCC" H 1465 6523 50  0000 C CNN
F 2 "" H 1450 6350 50  0001 C CNN
F 3 "" H 1450 6350 50  0001 C CNN
	1    1450 6350
	0    -1   -1   0   
$EndComp
$Comp
L Connector_Generic:Conn_02x10_Odd_Even J1
U 1 1
P 1650 6750
F 0 "J1" H 1700 7367 50  0000 C CNN
F 1 "Conn_02x10_Odd_Even" H 1700 7276 50  0000 C CNN
F 2 "Connector_PinHeader_2.54mm:PinHeader_2x10_P2.54mm_Vertical_SMD" H 1650 6750 50  0001 C CNN
F 3 "~" H 1650 6750 50  0001 C CNN
	1    1650 6750
	1    0    0    -1  
$EndComp
Wire Notes Line
	1000 6100 2450 6100
Wire Notes Line
	2450 6100 2450 7350
Wire Notes Line
	2450 7350 1000 7350
Wire Notes Line
	1000 7350 1000 6100
Wire Wire Line
	3000 5600 3300 5600
Connection ~ 3300 5600
$EndSCHEMATC
